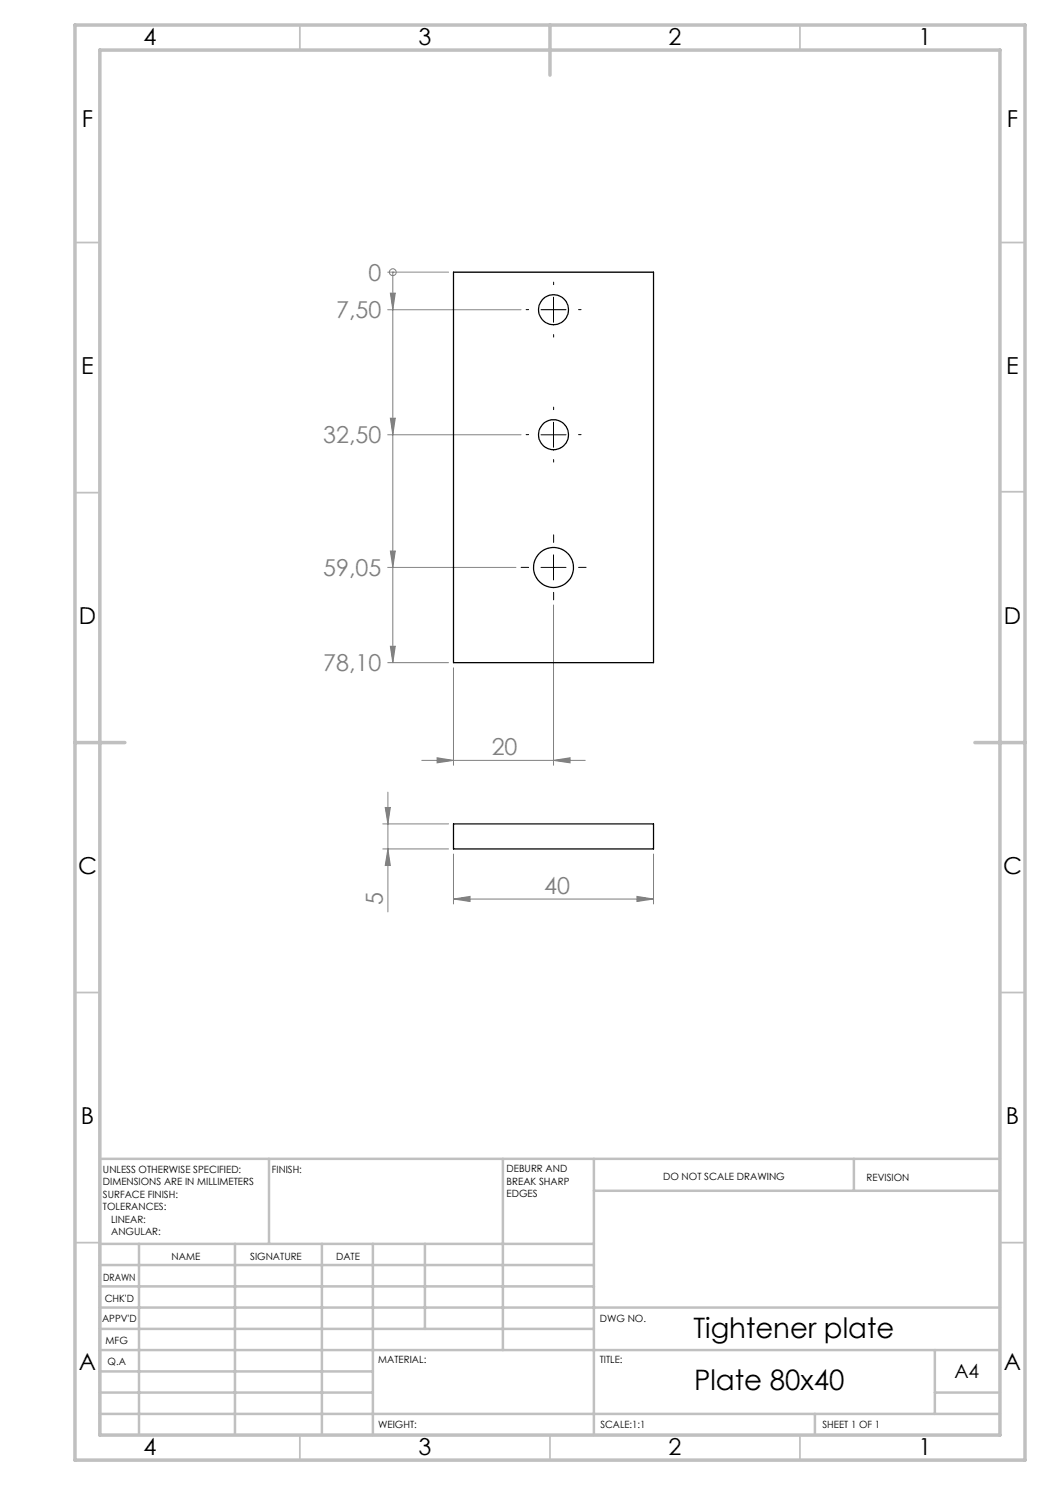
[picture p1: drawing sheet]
<svg xmlns="http://www.w3.org/2000/svg" width="210mm" height="297mm" viewBox="0 0 210 297" stroke-linecap="round" stroke-linejoin="round" font-family="sans-serif">
<g fill="none" stroke="#808080" stroke-width=".2">
<path d="M77.5 54.4h12.2M78.1 58.6h1l-.5 3.3zM78.6 54.4h.1M78.6 54.4v78.1M77.5 61.9h26.7M77.5 87h26.7M78.1 83.6h1l-.5 3.4zM77.5 113.5h25.7M78.1 110.2h1l-.5 3.3zM77.5 132.5h12.2M78.1 129.3h1l-.5 3.2zM90.7 133.6v19.5"/>
<path d="M110.7 121v32.1M77.6 158.4v24M84.3 152.1h32.8M87.4 151.5l3.3 .6-3.3 .5zM110.7 152.1l3.3-.6v1.1zM76.6 169.8h13.1M76.6 164.8h13.1M77 161.5h1.1l-.5 3.3zM77.6 169.8l.5 3.3h-1.1zM90.7 179.8l3.3-.5v1zM90.7 170.8v10M90.7 179.8h40"/>
<path d="M127.4 179.3l3.3 .5-3.3 .5zM130.7 170.8v10"/>
<circle cx="78.6" cy="54.4" r=".68"/>
</g>
<path d="M110.7 56.9v-.5M105.7 61.9h-.5M110.7 66.9v.5M115.7 61.9h.5M105.7 86.9h-.5M110.7 81.9v-.5M110.7 91.9v.5M115.7 86.9h.5M105.7 113.5h-1.5M110.7 108.5v-1.5M110.7 118.5v1.5M115.7 113.5h1.5" fill="none" stroke="#000" stroke-width=".2" stroke-dasharray="15.2 1.3 1.3 1.3"/>
<path d="M110.7 59.4v5M108.2 61.9h5M108.2 87h5M110.7 84.5v5M108.2 113.5h5M110.7 111v5" fill="none" stroke="#000" stroke-width=".2"/>
<g fill="none" stroke="#c0c0c0" stroke-width=".35">
<path d="M60 5v5M160 5v5M15 48.5h5M200 48.5h5M15 98.5h5M200 98.4h5M15 198.5h5M200 198.5h5M15 248.5h5M200 248.5h5M60 287v5M110 287v5"/>
<path d="M160 287v5"/>
</g>
<g fill="none" stroke="#c0c0c0" stroke-width=".5">
<path d="M53.8 231.8v17M100.6 231.8v38.2M118.8 231.8v55.2M118.8 238.2h81.2M170.8 231.8v6.4M200 231.8h-180v55.2M20 248.8h98.8M20 257.3h98.8M20 253h98.8M27.8 248.8v38.2M47 248.8v38.2M64.4 248.8v38.2"/>
<path d="M74.6 248.8v38.2M85 248.8v17M20 265.8h98.8M20 261.5h180M20 278.5h54.6M20 274.3h54.6M20 270h180M187 278.5h13M187 270v12.8M20 282.8h180M163 282.8v4.2"/>
</g>
<path d="M15 5h190v287h-190zM20 10h180v277h-180zM110 5v10M15 148.5h10M195 148.5h10" fill="none" stroke="#c0c0c0" stroke-width=".7"/>
<g fill="#808080">
<path d="M78.1 58.6h1l-.5 3.3zM78.1 83.6h1l-.5 3.4zM78.1 110.2h1l-.5 3.3zM78.1 129.3h1l-.5 3.2z"/>
<path d="M110.7 152.1l3.3-.6v1.1zM87.4 151.5l3.3 .6-3.3 .5zM127.4 179.3l3.3 .5-3.3 .5zM90.7 179.8l3.3-.5v1z"/>
<path d="M77.6 169.8l.5 3.3h-1.1zM77 161.5h1.1l-.5 3.3z"/>
</g>
<g fill="none" stroke="#000" stroke-width=".25">
<path d="M90.7 54.4h40v78.1h-40zM90.7 164.8h40v5h-40z"/>
<circle cx="110.7" cy="62" r="2.99"/>
<circle cx="110.7" cy="87" r="2.99"/>
<circle cx="110.7" cy="113.5" r="4"/>
</g>
<g font-size="5.6">
<text x="138.7" y="267.5">Tightener plate</text>
<text x="138.8" y="277.9">Plate 80x40</text>
</g>
<g font-size="4.7">
<text x="28.7" y="9">4</text>
<text x="83.7" y="9">3</text>
<text x="133.7" y="9">2</text>
<text x="183.7" y="9">1</text>
<text x="16.4" y="25.5">F</text>
<text x="201.4" y="25.5">F</text>
<text x="16.2" y="74.7">E</text>
<text x="201.2" y="74.7">E</text>
<text x="15.8" y="124.7">D</text>
<text x="200.8" y="124.7">D</text>
<text x="15.6" y="174.7">C</text>
<text x="200.6" y="174.7">C</text>
<text x="16.2" y="224.7">B</text>
<text x="201.2" y="224.7">B</text>
<text x="15.8" y="274">A</text>
<text x="200.8" y="274">A</text>
<text x="28.7" y="291">4</text>
<text x="83.7" y="291">3</text>
<text x="133.7" y="291">2</text>
<text x="183.7" y="291">1</text>
</g>
<g font-size="4.7" fill="#808080">
<text x="73.7" y="56.2">0</text>
<text x="67.2" y="63.7">7,50</text>
<text x="64.6" y="88.7">32,50</text>
<text x="64.6" y="115.2">59,05</text>
<text x="64.6" y="134.3">78,10</text>
<text x="98.3" y="151">20</text>
<text x="108.8" y="178.8">40</text>
<text x="76.6" y="181.1" transform="rotate(-90 76.6 181.1)">5</text>
</g>
<text font-size="3.9" x="190.9" y="275.5">A4</text>
<g font-size="2">
<text x="20.6" y="234.6">UNLESS OTHERWISE SPECIFIED:</text>
<text x="20.6" y="237.1">DIMENSIONS ARE IN MILLIMETERS</text>
<text x="20.6" y="239.6">SURFACE FINISH:</text>
<text x="54.4" y="234.6">FINISH:</text>
<text x="101.3" y="234.5">DEBURR AND</text>
<text x="101.3" y="237">BREAK SHARP</text>
<text x="101.3" y="239.5">EDGES</text>
<text x="132.6" y="236">DO NOT SCALE DRAWING</text>
<text x="173.3" y="236.2">REVISION</text>
<text x="20.6" y="242.1">TOLERANCES:</text>
<text x="22.2" y="244.6">LINEAR:</text>
<text x="22.2" y="247.1">ANGULAR:</text>
<text x="34.3" y="252">NAME</text>
<text x="50" y="251.9">SIGNATURE</text>
<text x="67.2" y="251.9">DATE</text>
<text x="20.6" y="256.1">DRAWN</text>
<text x="20.9" y="260.3">CHK'D</text>
<text x="20.4" y="264.4">APPV'D</text>
<text x="21.1" y="268.8">MFG</text>
<text x="120" y="264.4">DWG NO.</text>
<text x="21.5" y="273">Q.A</text>
<text x="75.6" y="272.5">MATERIAL:</text>
<text x="120" y="272.5">TITLE:</text>
<text x="75.6" y="285.5">WEIGHT:</text>
<text x="120.1" y="285.6">SCALE:1:1</text>
<text x="164.5" y="285.6">SHEET 1 OF 1</text>
</g>
</svg>
